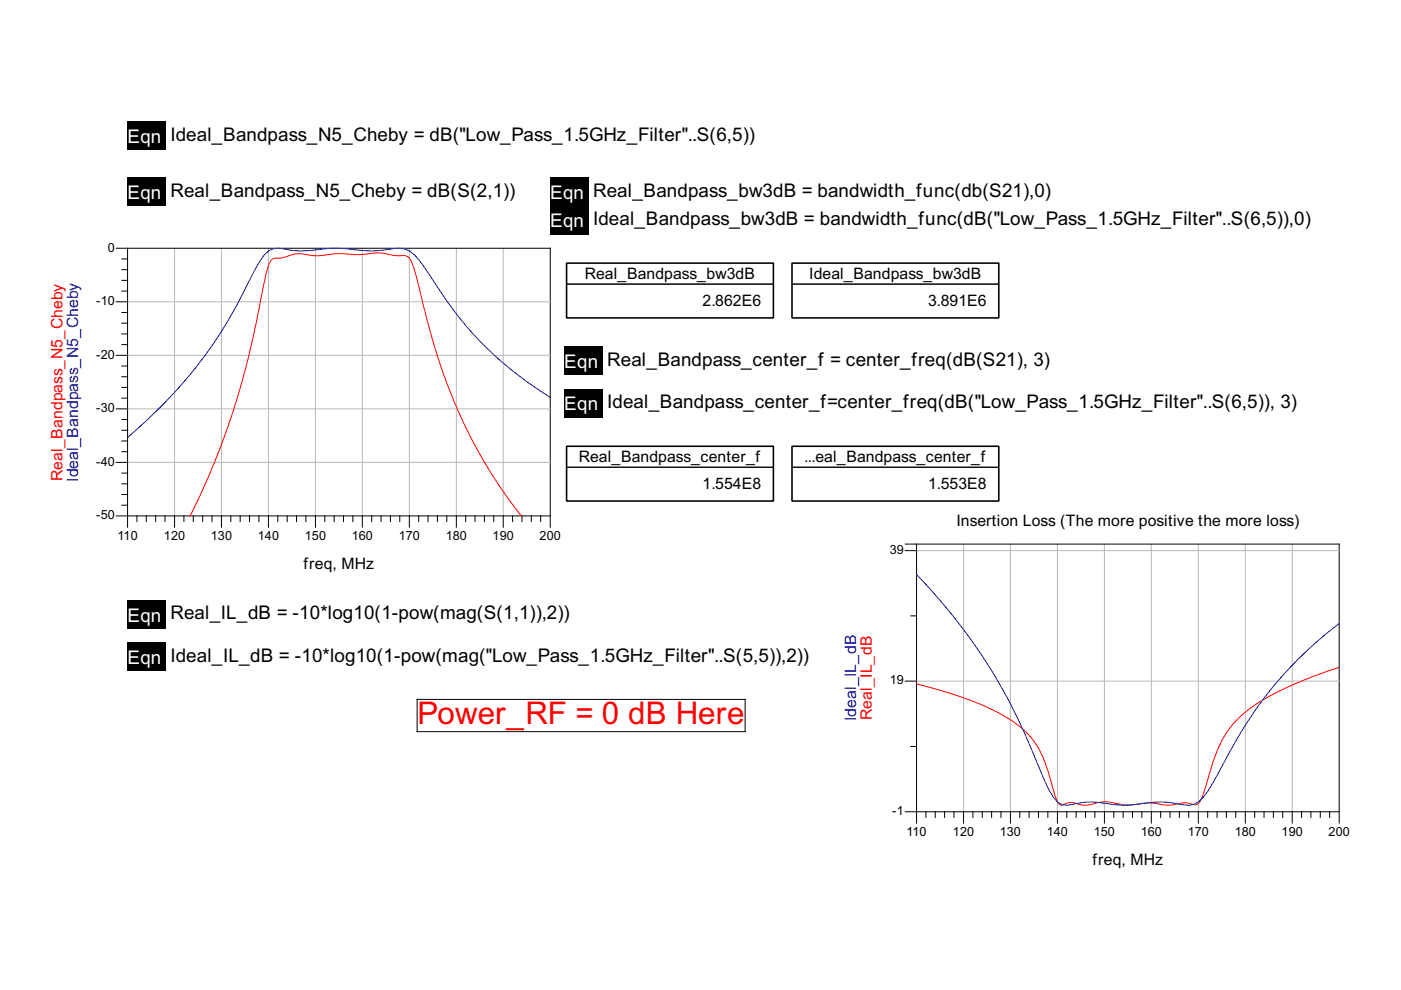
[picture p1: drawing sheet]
<svg xmlns="http://www.w3.org/2000/svg" width="297mm" height="210mm" viewBox="0 0 297 210" stroke-linecap="round" stroke-linejoin="round" font-family="sans-serif">
<path d="M37 52.6v56.8M47 52.6v56.8M56.9 52.6v56.8M66.9 52.6v56.8M76.8 52.6v56.8M86.8 52.6v56.8M96.8 52.6v56.8M106.7 52.6v56.8M27 75.3h89.7M27 64h89.7M27 98h89.7M27 86.7h89.7" fill="none" stroke="#b8b8b8" stroke-width=".21"/>
<g fill="none" stroke="#000" stroke-width=".21">
<path d="M24.7 52.6h92v59.2M25.9 59.4h1.1M25.9 57.2h1.1M25.9 54.9h1.1M27 52.6v59.2M24.7 75.3h2.3M24.7 64h2.3M25.9 79.9h1.1M25.9 77.6h1.1M25.9 73.1h1.1M25.9 70.8h1.1M25.9 68.5h1.1"/>
<path d="M25.9 66.3h1.1M25.9 61.7h1.1M24.7 98h2.3M24.7 86.7h2.3M25.9 95.8h1.1M25.9 93.5h1.1M25.9 91.2h1.1M25.9 89h1.1M25.9 84.4h1.1M25.9 82.1h1.1M24.7 109.4h92M25.9 107.1h1.1"/>
<path d="M25.9 104.8h1.1M25.9 102.6h1.1M25.9 100.3h1.1M29 109.4v1.2M31 109.4v1.2M33 109.4v1.2M35 109.4v1.2M37 109.4v2.4M39 109.4v1.2M41 109.4v1.2M43 109.4v1.2M44.9 109.4v1.2"/>
<path d="M47 109.4v2.4M48.9 109.4v1.2M50.9 109.4v1.2M52.9 109.4v1.2M54.9 109.4v1.2M56.9 109.4v2.4M58.9 109.4v1.2M60.9 109.4v1.2M62.9 109.4v1.2M64.9 109.4v1.2M66.9 109.4v2.4M68.9 109.4v1.2"/>
<path d="M70.9 109.4v1.2M72.8 109.4v1.2M74.8 109.4v1.2M76.8 109.4v2.4M78.8 109.4v1.2M80.8 109.4v1.2M82.8 109.4v1.2M84.8 109.4v1.2M86.8 109.4v2.4M88.8 109.4v1.2M90.8 109.4v1.2M92.7 109.4v1.2"/>
<path d="M94.7 109.4v1.2M96.8 109.4v2.4M98.7 109.4v1.2M100.7 109.4v1.2M102.7 109.4v1.2M104.7 109.4v1.2M106.7 109.4v2.4M108.7 109.4v1.2M110.7 109.4v1.2M112.6 109.4v1.2M114.6 109.4v1.2"/>
</g>
<g fill="#00f">
<path d="M27 92.6l.2 .1-.2 .1v.8z"/>
<path d="M27 92.6l.3 .1-.2 .1z"/>
</g>
<path d="M116.5 84.2a75.5 75.5 0 0 1-25.6-26.2 15.8 15.8 0 0 0-4-4.7 5.3 5.3 0 0 0-4-.5 29.1 29.1 0 0 1-9.9-.1 44.3 44.3 0 0 0-8 .5h-2l-2-.3a5.1 5.1 0 0 0-4 .2 17.4 17.4 0 0 0-4 6.1 97.2 97.2 0 0 1-25.8 33.4" fill="none" stroke="#00f" stroke-width=".21"/>
<path d="M116.5 84.1l.2 .3-.3-.2z" fill="#00f"/>
<g fill="#f00">
<path d="M40.2 109.3h.2l-.1 .3h-.3z"/>
<path d="M40.1 109.4h.3z"/>
</g>
<path d="M40.3 109.4l2.6-5.4 2.4-5.5 2.4-6.2 1.8-5.2 3-10.4 1.7-7.9 1.4-7a20.4 20.4 0 0 1 1.9-6.6 3.4 3.4 0 0 1 2.3-.5l2.2-.7 1.3-.2 4.1 .4 4-.4 4.7 .2 4.4-.4 3 .6h1.6a1.84 1.84 0 0 1 2.2 1.4l1 3.1 2.3 9.2 1.8 6.4 2.3 7 2.3 5.6 3.1 6.5 3 5.3 3 4.7 4.4 6" fill="none" stroke="#f00" stroke-width=".21"/>
<g fill="#f00">
<path d="M110.5 109.4l.2 .1z"/>
<path d="M110.4 109.4l.2-.1 .2 .3z"/>
</g>
<path d="M27 25.8h8.2v5.9h-8.2zM27 37.7h8.2v6h-8.2z" fill="#000"/>
<path d="M194.3 116.7h89.6M204.3 115.4v56.7M214.2 115.4v56.7M224.2 115.4v56.7M234.2 115.4v56.7M244.1 115.4v56.7M254.1 115.4v56.7M264 115.4v56.7M274 115.4v56.7M194.3 144.4h89.6" fill="none" stroke="#b8b8b8" stroke-width=".21"/>
<g fill="none" stroke="#000" stroke-width=".21">
<path d="M191.9 115.4h92v59.1M191.9 116.7h2.4M194.3 115.4v59.1M193.1 130.6h1.2M191.9 144.4h2.4M193.1 158.3h1.2M191.9 172.1h92M196.3 172.1v1.2M198.3 172.1v1.2M200.3 172.1v1.2M202.3 172.1v1.2M204.3 172.1v2.4"/>
<path d="M206.3 172.1v1.2M208.3 172.1v1.2M210.2 172.1v1.2M212.2 172.1v1.2M214.2 172.1v2.4M216.2 172.1v1.2M218.2 172.1v1.2M220.2 172.1v1.2M222.2 172.1v1.2M224.2 172.1v2.4M226.2 172.1v1.2M228.2 172.1v1.2"/>
<path d="M230.1 172.1v1.2M232.1 172.1v1.2M234.2 172.1v2.4M236.1 172.1v1.2M238.1 172.1v1.2M240.1 172.1v1.2M242.1 172.1v1.2M244.1 172.1v2.4M246.1 172.1v1.2M248.1 172.1v1.2M250.1 172.1v1.2M252 172.1v1.2"/>
<path d="M254.1 172.1v2.4M256 172.1v1.2M258 172.1v1.2M260 172.1v1.2M262 172.1v1.2M264 172.1v2.4M266 172.1v1.2M268 172.1v1.2M270 172.1v1.2M272 172.1v1.2M274 172.1v2.4M276 172.1v1.2"/>
<path d="M277.9 172.1v1.2M279.9 172.1v1.2M281.9 172.1v1.2"/>
</g>
<g fill="#f00">
<path d="M194.3 144.9l.1 .2z"/>
<path d="M194.3 144.9h.2v.2h-.2z"/>
<path d="M194.3 144.9l.2 .1-.1 .1z"/>
</g>
<path d="M283.8 141.6l-7 2.5-5.8 2.5-4.2 2.4-3.8 2.9-2.2 2.3-1.8 2.9-1.8 4.3-1.4 4.9a8.9 8.9 0 0 1-1.9 4.2l-.6 .1-2.1-.4-2.6 .5h-1.3l-4.1-.5-4.5 .5-4.5-.7-3.1 .6-1.2 .1-2.7-.6-1 .2a1.23 1.23 0 0 1-2.1-.5l-2-6.6-1.2-3.1-1.8-3.1-1.2-1.4-1.6-1.5-3.6-2.4-4.8-2.4-6.1-2.2-7.3-2" fill="none" stroke="#f00" stroke-width=".21"/>
<g fill="#f00">
<path d="M283.7 141.5l.2-.1v.2h-.1z"/>
<path d="M283.7 141.5l.2-.2v.3h-.1z"/>
<path d="M283.8 141.4l.1-.1v.2z"/>
</g>
<g fill="#00f">
<path d="M194.3 120.7v1l.2 .2-.1 .1z"/>
<path d="M194.3 121.8l.2 .1-.1 .1z"/>
</g>
<path d="M194.5 122a118 118 0 0 1 25.8 40.8 21.5 21.5 0 0 0 4 7.3l1 .5 1 .1a19.8 19.8 0 0 1 9.9-.1 30.6 30.6 0 0 0 8-.5l2-.1 3 .3a8.1 8.1 0 0 0 4 .2 9 9 0 0 0 3.9-4.5 126.5 126.5 0 0 1 11-18.1 83.3 83.3 0 0 1 15.7-15.6" fill="none" stroke="#00f" stroke-width=".21"/>
<path d="M283.9 132l-.1 .4-.1-.1z" fill="#00f"/>
<path d="M116.7 37.7h8.1v6h-8.1zM116.7 43.7h8.1v5.9h-8.1zM119.6 73.5h8.2v6h-8.2zM119.6 82.5h8.2v6h-8.2zM27 127.3h8.2v6h-8.2zM27 136.3h8.2v5.9h-8.2z" fill="#000"/>
<path d="M120.1 55.8h43.9v11.6h-43.9zM167.9 55.8h43.9v11.6h-43.9zM120.1 94.6h43.9v11.6h-43.9zM167.9 94.6h43.9v11.6h-43.9z" fill="none" stroke="#000" stroke-width=".33"/>
<path d="M120.3 60.2h43.5M168.1 60.2h43.5M120.3 99.1h43.5M168.1 99.1h43.5M88.4 148.3h69.6v6.8h-69.6z" fill="none" stroke="#000" stroke-width=".21"/>
<text font-size="6.6" fill="#f00" x="88.5" y="153.4">Power_RF = 0 dB Here</text>
<g font-size="4">
<text x="36.2" y="29.8">Ideal_Bandpass_N5_Cheby = dB(''Low_Pass_1.5GHz_Filter''..S(6,5))</text>
<text x="36.2" y="41.7">Real_Bandpass_N5_Cheby = dB(S(2,1))</text>
<text x="125.8" y="41.7">Real_Bandpass_bw3dB = bandwidth_func(db(S21),0)</text>
<text x="125.8" y="47.7">Ideal_Bandpass_bw3dB = bandwidth_func(dB(''Low_Pass_1.5GHz_Filter''..S(6,5)),0)</text>
<text x="128.8" y="77.6">Real_Bandpass_center_f = center_freq(dB(S21), 3)</text>
<text x="128.8" y="86.5">Ideal_Bandpass_center_f=center_freq(dB(''Low_Pass_1.5GHz_Filter''..S(6,5)), 3)</text>
<text x="36.2" y="131.3">Real_IL_dB = -10*log10(1-pow(mag(S(1,1)),2))</text>
<text x="36.2" y="140.3">Ideal_IL_dB = -10*log10(1-pow(mag(''Low_Pass_1.5GHz_Filter''..S(5,5)),2))</text>
</g>
<g font-size="4" fill="#fff">
<text x="27" y="30.3">Eqn</text>
<text x="27" y="42.2">Eqn</text>
<text x="116.7" y="42.2">Eqn</text>
<text x="116.7" y="48.2">Eqn</text>
<text x="119.6" y="78.1">Eqn</text>
<text x="119.6" y="87">Eqn</text>
<text x="27" y="131.8">Eqn</text>
<text x="27" y="140.8">Eqn</text>
</g>
<g font-size="3.3">
<text x="124" y="59.1">Real_Bandpass_bw3dB</text>
<text x="171.6" y="59.1">Ideal_Bandpass_bw3dB</text>
<text x="149" y="64.8">2.862E6</text>
<text x="196.8" y="64.8">3.891E6</text>
<text x="122.7" y="98">Real_Bandpass_center_f</text>
<text x="170.5" y="98">...eal_Bandpass_center_f</text>
<text x="149" y="103.6">1.554E8</text>
<text x="196.8" y="103.6">1.553E8</text>
<text x="202.8" y="111.6">Insertion Loss (The more positive the more loss)</text>
<text x="64.4" y="120.6">freq, MHz</text>
<text x="231.7" y="183.4">freq, MHz</text>
</g>
<g font-size="3.3" fill="#f00">
<text x="13.2" y="102" transform="rotate(-90 13.2 102)">Real_Bandpass_N5_Cheby</text>
<text x="184.8" y="152.7" transform="rotate(-90 184.8 152.7)">Real_IL_dB</text>
</g>
<g font-size="3.3" fill="#00f">
<text x="16.6" y="102.1" transform="rotate(-90 16.6 102.1)">Ideal_Bandpass_N5_Cheby</text>
<text x="181.5" y="152.9" transform="rotate(-90 181.5 152.9)">Ideal_IL_dB</text>
</g>
<g font-size="2.7">
<text x="22.8" y="53.3">0</text>
<text x="20.4" y="64.7">-10</text>
<text x="20.4" y="76">-20</text>
<text x="20.4" y="87.4">-30</text>
<text x="20.4" y="98.7">-40</text>
<text x="20.4" y="110.1">-50</text>
<text x="24.9" y="114.5">110</text>
<text x="34.8" y="114.5">120</text>
<text x="44.7" y="114.5">130</text>
<text x="54.7" y="114.5">140</text>
<text x="64.6" y="114.5">150</text>
<text x="74.6" y="114.5">160</text>
<text x="84.5" y="114.5">170</text>
<text x="94.5" y="114.5">180</text>
<text x="104.5" y="114.5">190</text>
<text x="114.4" y="114.5">200</text>
<text x="188.6" y="117.4">39</text>
<text x="188.6" y="145.1">19</text>
<text x="189.2" y="172.8">-1</text>
<text x="192.2" y="177.2">110</text>
<text x="202" y="177.2">120</text>
<text x="212" y="177.2">130</text>
<text x="222" y="177.2">140</text>
<text x="231.9" y="177.2">150</text>
<text x="241.9" y="177.2">160</text>
<text x="251.8" y="177.2">170</text>
<text x="261.8" y="177.2">180</text>
<text x="271.7" y="177.2">190</text>
<text x="281.7" y="177.2">200</text>
</g>
</svg>
